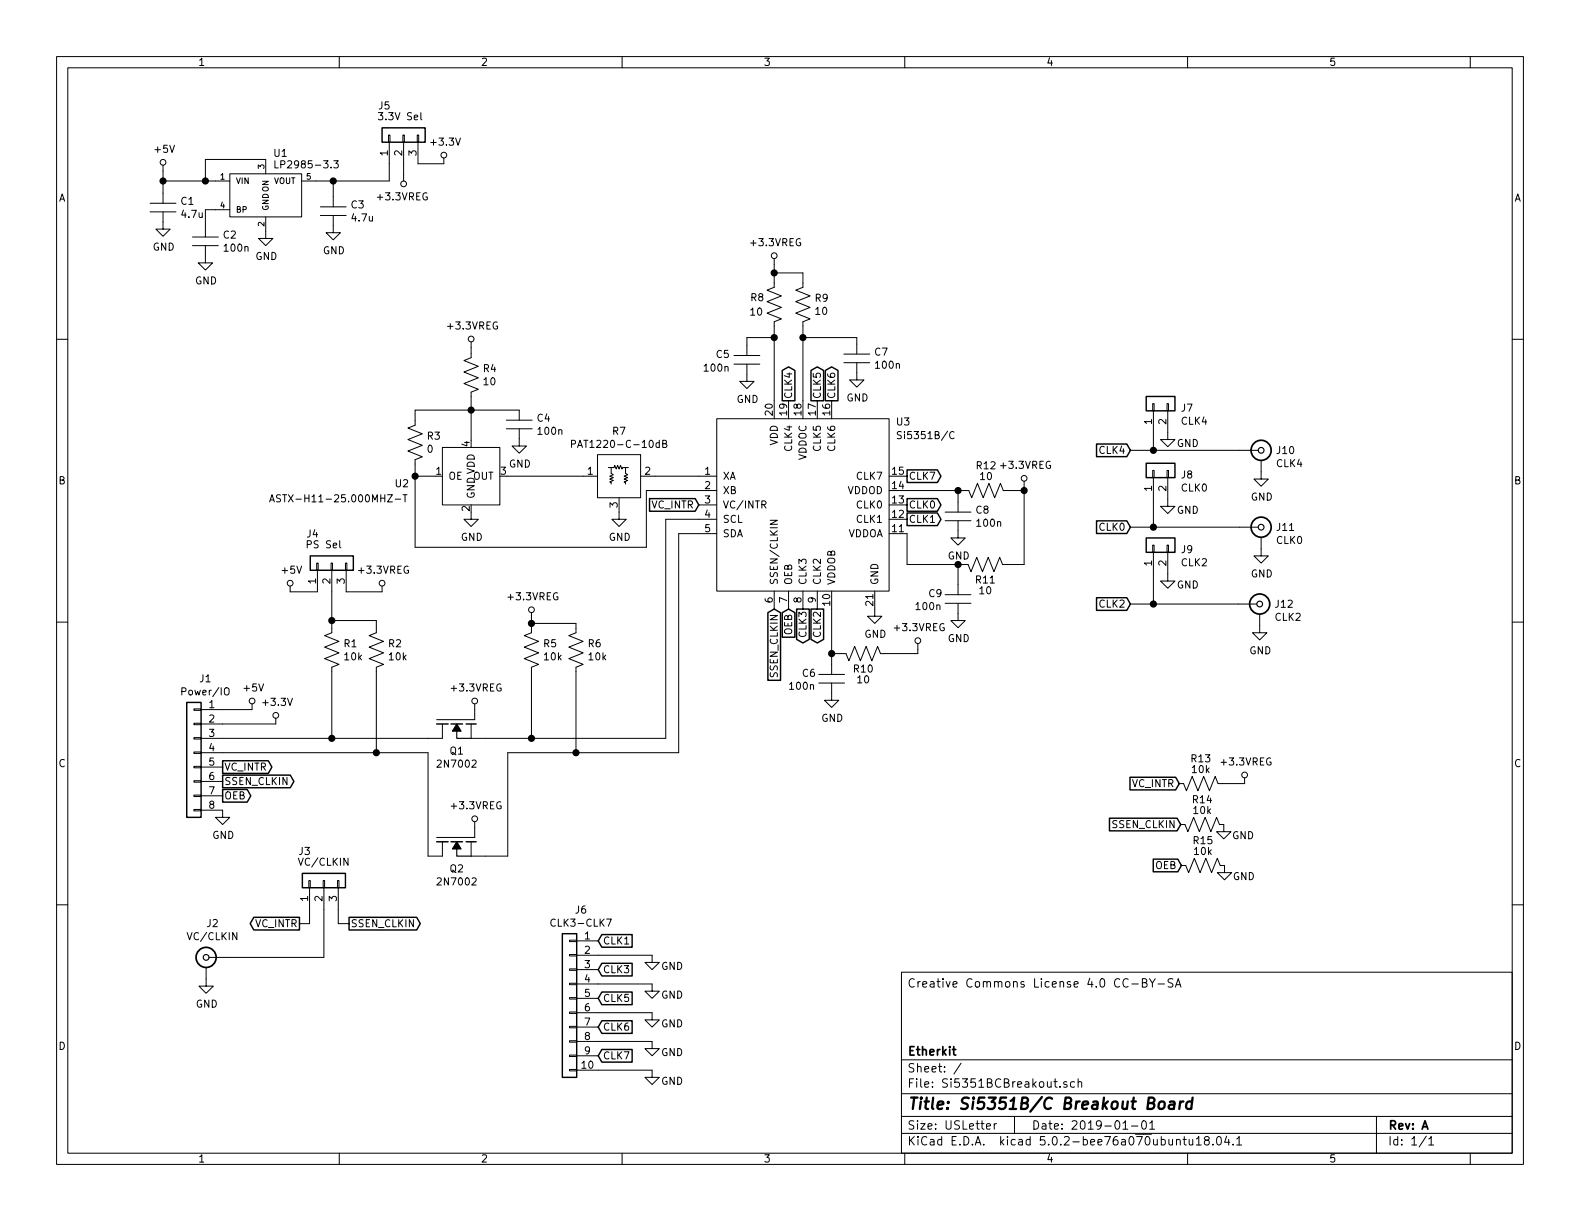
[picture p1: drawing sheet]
EESchema Schematic File Version 4
LIBS:Si5351BCBreakout-cache
EELAYER 26 0
EELAYER END
$Descr USLetter 11000 8500
encoding utf-8
Sheet 1 1
Title "Si5351B/C Breakout Board"
Date "2019-01-01"
Rev "A"
Comp "Etherkit"
Comment1 ""
Comment2 ""
Comment3 ""
Comment4 "Creative Commons License 4.0 CC-BY-SA"
$EndDescr
$Comp
L EtherkitKicadLibrary:Si5351BC U3
U 1 1
P 5590 3515
F 0 "U3" H 6235 4095 50  0000 L CNN
F 1 "Si5351B/C" H 6235 4000 50  0000 L CNN
F 2 "EtherkitKicadLibrary:QFN-20-1EP_4x4mm_Pitch0.5mm" H 5590 3515 50  0001 C CNN
F 3 "DOCUMENTATION" H 5590 3515 50  0001 C CNN
	1    5590 3515
	1    0    0    -1  
$EndComp
$Comp
L EtherkitKicadLibrary:ChipAttenuator R7
U 1 1
P 4310 3315
F 0 "R7" H 4310 3630 50  0000 C CNN
F 1 "PAT1220-C-10dB" H 4310 3539 50  0000 C CNN
F 2 "EtherkitKicadLibrary:PAT1220" V 4230 3365 50  0001 C CNN
F 3 "" V 4230 3365 50  0001 C CNN
	1    4310 3315
	1    0    0    -1  
$EndComp
$Comp
L EtherkitKicadLibrary:OSCILLATOR U2
U 1 1
P 3280 3315
F 0 "U2" H 2745 3265 50  0000 L CNN
F 1 "ASTX-H11-25.000MHZ-T" H 1870 3160 50  0000 L CNN
F 2 "EtherkitKicadLibrary:ASTX-H11-25.000MHZ-T" H 3280 3315 60  0001 C CNN
F 3 "" H 3280 3315 60  0000 C CNN
	1    3280 3315
	1    0    0    -1  
$EndComp
$Comp
L EtherkitKicadLibrary:C C5
U 1 1
P 5200 2505
F 0 "C5" H 4980 2545 50  0000 L CNN
F 1 "100n" H 4890 2450 50  0000 L CNN
F 2 "Capacitor_SMD:C_0805_2012Metric" H 5200 2505 60  0001 C CNN
F 3 "" H 5200 2505 60  0000 C CNN
	1    5200 2505
	1    0    0    -1  
$EndComp
$Comp
L EtherkitKicadLibrary:MOS_N Q1
U 1 1
P 3180 5040
F 0 "Q1" V 3366 5040 50  0000 C CNN
F 1 "2N7002" V 3457 5040 50  0000 C CNN
F 2 "EtherkitKicadLibrary:SOT23-2N7002" H 3180 5040 60  0001 C CNN
F 3 "" H 3180 5040 60  0000 C CNN
	1    3180 5040
	0    -1   1    0   
$EndComp
$Comp
L EtherkitKicadLibrary:R R8
U 1 1
P 5390 2120
F 0 "R8" H 5220 2170 50  0000 L CNN
F 1 "10" H 5215 2070 50  0000 L CNN
F 2 "Resistor_SMD:R_0805_2012Metric" H 5390 2120 60  0001 C CNN
F 3 "" H 5390 2120 60  0000 C CNN
	1    5390 2120
	1    0    0    -1  
$EndComp
$Comp
L EtherkitKicadLibrary:+3.3VREG #PWR012
U 1 1
P 2810 1220
F 0 "#PWR012" H 2810 1180 30  0001 C CNN
F 1 "+3.3VREG" H 2819 1373 50  0000 C CNN
F 2 "" H 2810 1220 60  0000 C CNN
F 3 "" H 2810 1220 60  0000 C CNN
	1    2810 1220
	-1   0    0    1   
$EndComp
$Comp
L EtherkitKicadLibrary:+5V #PWR01
U 1 1
P 1135 1190
F 0 "#PWR01" H 1135 1150 30  0001 C CNN
F 1 "+5V" H 1144 1343 50  0000 C CNN
F 2 "" H 1135 1190 60  0000 C CNN
F 3 "" H 1135 1190 60  0000 C CNN
	1    1135 1190
	1    0    0    -1  
$EndComp
$Comp
L EtherkitKicadLibrary:LP2985 U1
U 1 1
P 1850 1360
F 0 "U1" H 1900 1655 50  0000 L CNN
F 1 "LP2985-3.3" H 1900 1575 50  0000 L CNN
F 2 "EtherkitKicadLibrary:SOT23-5" H 1850 1360 60  0001 C CNN
F 3 "" H 1850 1360 60  0000 C CNN
	1    1850 1360
	1    0    0    -1  
$EndComp
$Comp
L Connector_Generic:Conn_01x03 J5
U 1 1
P 2810 940
F 0 "J5" V 3010 1120 50  0000 R CNN
F 1 "3.3V Sel" V 2935 1125 50  0000 R CNN
F 2 "Connector_PinHeader_2.54mm:PinHeader_1x03_P2.54mm_Vertical" H 2810 940 50  0001 C CNN
F 3 "~" H 2810 940 50  0001 C CNN
	1    2810 940 
	0    -1   -1   0   
$EndComp
$Comp
L EtherkitKicadLibrary:C C1
U 1 1
P 1135 1445
F 0 "C1" H 1253 1491 50  0000 L CNN
F 1 "4.7u" H 1253 1400 50  0000 L CNN
F 2 "Capacitor_SMD:C_0805_2012Metric" H 1135 1445 60  0001 C CNN
F 3 "" H 1135 1445 60  0000 C CNN
	1    1135 1445
	1    0    0    -1  
$EndComp
$Comp
L EtherkitKicadLibrary:C C2
U 1 1
P 1430 1680
F 0 "C2" H 1548 1726 50  0000 L CNN
F 1 "100n" H 1548 1635 50  0000 L CNN
F 2 "Capacitor_SMD:C_0805_2012Metric" H 1430 1680 60  0001 C CNN
F 3 "" H 1430 1680 60  0000 C CNN
	1    1430 1680
	1    0    0    -1  
$EndComp
$Comp
L EtherkitKicadLibrary:C C3
U 1 1
P 2320 1470
F 0 "C3" H 2438 1516 50  0000 L CNN
F 1 "4.7u" H 2438 1425 50  0000 L CNN
F 2 "Capacitor_SMD:C_0805_2012Metric" H 2320 1470 60  0001 C CNN
F 3 "" H 2320 1470 60  0000 C CNN
	1    2320 1470
	1    0    0    -1  
$EndComp
$Comp
L EtherkitKicadLibrary:+3.3V #PWR013
U 1 1
P 3090 1140
F 0 "#PWR013" H 3090 1100 30  0001 C CNN
F 1 "+3.3V" H 3099 1293 50  0000 C CNN
F 2 "" H 3090 1140 60  0000 C CNN
F 3 "" H 3090 1140 60  0000 C CNN
	1    3090 1140
	1    0    0    -1  
$EndComp
$Comp
L power:GND #PWR07
U 1 1
P 1850 1610
F 0 "#PWR07" H 1850 1360 50  0001 C CNN
F 1 "GND" H 1855 1437 50  0000 C CNN
F 2 "" H 1850 1610 50  0001 C CNN
F 3 "" H 1850 1610 50  0001 C CNN
	1    1850 1610
	1    0    0    -1  
$EndComp
Wire Wire Line
	1500 1260 1430 1260
Wire Wire Line
	1135 1260 1135 1345
Wire Wire Line
	1135 1190 1135 1260
Connection ~ 1135 1260
Wire Wire Line
	1500 1460 1430 1460
Wire Wire Line
	1430 1460 1430 1580
Wire Wire Line
	2200 1260 2320 1260
Wire Wire Line
	2710 1260 2710 1140
Wire Wire Line
	2320 1370 2320 1260
Connection ~ 2320 1260
Wire Wire Line
	2320 1260 2710 1260
Wire Wire Line
	2810 1220 2810 1140
Wire Wire Line
	2910 1140 3090 1140
Wire Wire Line
	1850 1110 1430 1110
Wire Wire Line
	1430 1110 1430 1260
Connection ~ 1430 1260
Wire Wire Line
	1430 1260 1135 1260
$Comp
L power:GND #PWR02
U 1 1
P 1135 1545
F 0 "#PWR02" H 1135 1295 50  0001 C CNN
F 1 "GND" H 1140 1372 50  0000 C CNN
F 2 "" H 1135 1545 50  0001 C CNN
F 3 "" H 1135 1545 50  0001 C CNN
	1    1135 1545
	1    0    0    -1  
$EndComp
$Comp
L power:GND #PWR03
U 1 1
P 1430 1780
F 0 "#PWR03" H 1430 1530 50  0001 C CNN
F 1 "GND" H 1435 1607 50  0000 C CNN
F 2 "" H 1430 1780 50  0001 C CNN
F 3 "" H 1430 1780 50  0001 C CNN
	1    1430 1780
	1    0    0    -1  
$EndComp
$Comp
L power:GND #PWR010
U 1 1
P 2320 1570
F 0 "#PWR010" H 2320 1320 50  0001 C CNN
F 1 "GND" H 2325 1397 50  0000 C CNN
F 2 "" H 2320 1570 50  0001 C CNN
F 3 "" H 2320 1570 50  0001 C CNN
	1    2320 1570
	1    0    0    -1  
$EndComp
$Comp
L EtherkitKicadLibrary:+3.3VREG #PWR014
U 1 1
P 3280 2420
F 0 "#PWR014" H 3280 2380 30  0001 C CNN
F 1 "+3.3VREG" H 3289 2573 50  0000 C CNN
F 2 "" H 3280 2420 60  0000 C CNN
F 3 "" H 3280 2420 60  0000 C CNN
	1    3280 2420
	1    0    0    -1  
$EndComp
$Comp
L EtherkitKicadLibrary:R R4
U 1 1
P 3280 2610
F 0 "R4" H 3358 2656 50  0000 L CNN
F 1 "10" H 3358 2565 50  0000 L CNN
F 2 "Resistor_SMD:R_0805_2012Metric" H 3280 2610 60  0001 C CNN
F 3 "" H 3280 2610 60  0000 C CNN
	1    3280 2610
	1    0    0    -1  
$EndComp
Wire Wire Line
	3280 2760 3280 2855
Wire Wire Line
	3280 2420 3280 2460
$Comp
L EtherkitKicadLibrary:C C4
U 1 1
P 3615 2955
F 0 "C4" H 3733 3001 50  0000 L CNN
F 1 "100n" H 3733 2910 50  0000 L CNN
F 2 "Capacitor_SMD:C_0805_2012Metric" H 3615 2955 60  0001 C CNN
F 3 "" H 3615 2955 60  0000 C CNN
	1    3615 2955
	1    0    0    -1  
$EndComp
$Comp
L power:GND #PWR018
U 1 1
P 3615 3055
F 0 "#PWR018" H 3615 2805 50  0001 C CNN
F 1 "GND" H 3620 2882 50  0000 C CNN
F 2 "" H 3615 3055 50  0001 C CNN
F 3 "" H 3615 3055 50  0001 C CNN
	1    3615 3055
	1    0    0    -1  
$EndComp
$Comp
L power:GND #PWR015
U 1 1
P 3280 3565
F 0 "#PWR015" H 3280 3315 50  0001 C CNN
F 1 "GND" H 3285 3392 50  0000 C CNN
F 2 "" H 3280 3565 50  0001 C CNN
F 3 "" H 3280 3565 50  0001 C CNN
	1    3280 3565
	1    0    0    -1  
$EndComp
$Comp
L power:GND #PWR020
U 1 1
P 4310 3565
F 0 "#PWR020" H 4310 3315 50  0001 C CNN
F 1 "GND" H 4315 3392 50  0000 C CNN
F 2 "" H 4310 3565 50  0001 C CNN
F 3 "" H 4310 3565 50  0001 C CNN
	1    4310 3565
	1    0    0    -1  
$EndComp
$Comp
L EtherkitKicadLibrary:R R3
U 1 1
P 2890 3080
F 0 "R3" H 2968 3126 50  0000 L CNN
F 1 "0" H 2968 3035 50  0000 L CNN
F 2 "Resistor_SMD:R_0805_2012Metric" H 2890 3080 60  0001 C CNN
F 3 "" H 2890 3080 60  0000 C CNN
	1    2890 3080
	1    0    0    -1  
$EndComp
Wire Wire Line
	4865 3315 4560 3315
Wire Wire Line
	4060 3315 3530 3315
Wire Wire Line
	3615 2855 3280 2855
Connection ~ 3280 2855
Wire Wire Line
	3280 2855 3280 3065
Wire Wire Line
	3280 2855 2890 2855
Wire Wire Line
	2890 2855 2890 2930
Wire Wire Line
	2890 3230 2890 3315
Wire Wire Line
	2890 3810 4500 3810
Wire Wire Line
	4500 3810 4500 3415
Wire Wire Line
	4500 3415 4865 3415
Wire Wire Line
	3030 3315 2890 3315
Connection ~ 2890 3315
Wire Wire Line
	2890 3315 2890 3810
$Comp
L EtherkitKicadLibrary:MOS_N Q2
U 1 1
P 3180 5860
F 0 "Q2" V 3366 5860 50  0000 C CNN
F 1 "2N7002" V 3457 5860 50  0000 C CNN
F 2 "EtherkitKicadLibrary:SOT23-2N7002" H 3180 5860 60  0001 C CNN
F 3 "" H 3180 5860 60  0000 C CNN
	1    3180 5860
	0    -1   1    0   
$EndComp
$Comp
L EtherkitKicadLibrary:R R5
U 1 1
P 3700 4525
F 0 "R5" H 3778 4571 50  0000 L CNN
F 1 "10k" H 3778 4480 50  0000 L CNN
F 2 "Resistor_SMD:R_0805_2012Metric" H 3700 4525 60  0001 C CNN
F 3 "" H 3700 4525 60  0000 C CNN
	1    3700 4525
	1    0    0    -1  
$EndComp
$Comp
L EtherkitKicadLibrary:R R6
U 1 1
P 4010 4525
F 0 "R6" H 4088 4571 50  0000 L CNN
F 1 "10k" H 4088 4480 50  0000 L CNN
F 2 "Resistor_SMD:R_0805_2012Metric" H 4010 4525 60  0001 C CNN
F 3 "" H 4010 4525 60  0000 C CNN
	1    4010 4525
	1    0    0    -1  
$EndComp
$Comp
L EtherkitKicadLibrary:R R1
U 1 1
P 2310 4525
F 0 "R1" H 2388 4571 50  0000 L CNN
F 1 "10k" H 2388 4480 50  0000 L CNN
F 2 "Resistor_SMD:R_0805_2012Metric" H 2310 4525 60  0001 C CNN
F 3 "" H 2310 4525 60  0000 C CNN
	1    2310 4525
	1    0    0    -1  
$EndComp
$Comp
L EtherkitKicadLibrary:R R2
U 1 1
P 2620 4525
F 0 "R2" H 2698 4571 50  0000 L CNN
F 1 "10k" H 2698 4480 50  0000 L CNN
F 2 "Resistor_SMD:R_0805_2012Metric" H 2620 4525 60  0001 C CNN
F 3 "" H 2620 4525 60  0000 C CNN
	1    2620 4525
	1    0    0    -1  
$EndComp
$Comp
L EtherkitKicadLibrary:+3.3VREG #PWR019
U 1 1
P 3700 4305
F 0 "#PWR019" H 3700 4265 30  0001 C CNN
F 1 "+3.3VREG" H 3709 4458 50  0000 C CNN
F 2 "" H 3700 4305 60  0000 C CNN
F 3 "" H 3700 4305 60  0000 C CNN
	1    3700 4305
	1    0    0    -1  
$EndComp
$Comp
L Connector_Generic:Conn_01x03 J4
U 1 1
P 2310 3920
F 0 "J4" V 2510 4100 50  0000 R CNN
F 1 "PS Sel" V 2435 4105 50  0000 R CNN
F 2 "Connector_PinHeader_2.54mm:PinHeader_1x03_P2.54mm_Vertical" H 2310 3920 50  0001 C CNN
F 3 "~" H 2310 3920 50  0001 C CNN
	1    2310 3920
	0    -1   -1   0   
$EndComp
$Comp
L EtherkitKicadLibrary:+3.3VREG #PWR011
U 1 1
P 2660 4120
F 0 "#PWR011" H 2660 4080 30  0001 C CNN
F 1 "+3.3VREG" H 2669 4273 50  0000 C CNN
F 2 "" H 2660 4120 60  0000 C CNN
F 3 "" H 2660 4120 60  0000 C CNN
	1    2660 4120
	1    0    0    -1  
$EndComp
$Comp
L EtherkitKicadLibrary:+5V #PWR09
U 1 1
P 2020 4120
F 0 "#PWR09" H 2020 4080 30  0001 C CNN
F 1 "+5V" H 2029 4273 50  0000 C CNN
F 2 "" H 2020 4120 60  0000 C CNN
F 3 "" H 2020 4120 60  0000 C CNN
	1    2020 4120
	1    0    0    -1  
$EndComp
$Comp
L EtherkitKicadLibrary:+3.3VREG #PWR016
U 1 1
P 3305 4940
F 0 "#PWR016" H 3305 4900 30  0001 C CNN
F 1 "+3.3VREG" H 3314 5093 50  0000 C CNN
F 2 "" H 3305 4940 60  0000 C CNN
F 3 "" H 3305 4940 60  0000 C CNN
	1    3305 4940
	1    0    0    -1  
$EndComp
$Comp
L EtherkitKicadLibrary:+3.3VREG #PWR017
U 1 1
P 3305 5760
F 0 "#PWR017" H 3305 5720 30  0001 C CNN
F 1 "+3.3VREG" H 3314 5913 50  0000 C CNN
F 2 "" H 3305 5760 60  0000 C CNN
F 3 "" H 3305 5760 60  0000 C CNN
	1    3305 5760
	1    0    0    -1  
$EndComp
$Comp
L Connector_Generic:Conn_01x08 J1
U 1 1
P 1350 5240
F 0 "J1" H 1270 5757 50  0000 C CNN
F 1 "Power/IO" H 1270 5666 50  0000 C CNN
F 2 "Connector_PinHeader_2.54mm:PinHeader_1x08_P2.54mm_Vertical" H 1350 5240 50  0001 C CNN
F 3 "~" H 1350 5240 50  0001 C CNN
	1    1350 5240
	-1   0    0    -1  
$EndComp
$Comp
L EtherkitKicadLibrary:+5V #PWR06
U 1 1
P 1755 4940
F 0 "#PWR06" H 1755 4900 30  0001 C CNN
F 1 "+5V" H 1764 5093 50  0000 C CNN
F 2 "" H 1755 4940 60  0000 C CNN
F 3 "" H 1755 4940 60  0000 C CNN
	1    1755 4940
	1    0    0    -1  
$EndComp
$Comp
L EtherkitKicadLibrary:+3.3V #PWR08
U 1 1
P 1920 5040
F 0 "#PWR08" H 1920 5000 30  0001 C CNN
F 1 "+3.3V" H 1929 5193 50  0000 C CNN
F 2 "" H 1920 5040 60  0000 C CNN
F 3 "" H 1920 5040 60  0000 C CNN
	1    1920 5040
	1    0    0    -1  
$EndComp
Wire Wire Line
	2020 4120 2210 4120
Wire Wire Line
	2410 4120 2660 4120
Wire Wire Line
	2310 4120 2310 4320
Wire Wire Line
	2620 4375 2620 4320
Wire Wire Line
	2620 4320 2310 4320
Connection ~ 2310 4320
Wire Wire Line
	2310 4320 2310 4375
Wire Wire Line
	1550 5140 2310 5140
Wire Wire Line
	1550 5240 2620 5240
Wire Wire Line
	2980 5240 2980 5960
Wire Wire Line
	3380 5140 3700 5140
Wire Wire Line
	4635 5140 4635 3615
Wire Wire Line
	4635 3615 4865 3615
Wire Wire Line
	3380 5960 3535 5960
Wire Wire Line
	3535 5960 3535 5240
Wire Wire Line
	3535 5240 4010 5240
Wire Wire Line
	4725 5240 4725 3715
Wire Wire Line
	4725 3715 4865 3715
Wire Wire Line
	2310 4675 2310 5140
Connection ~ 2310 5140
Wire Wire Line
	2310 5140 2980 5140
Wire Wire Line
	2620 4675 2620 5240
Connection ~ 2620 5240
Wire Wire Line
	2620 5240 2980 5240
Wire Wire Line
	1550 4940 1755 4940
Wire Wire Line
	1550 5040 1920 5040
Wire Wire Line
	3700 4305 3700 4340
Wire Wire Line
	4010 4375 4010 4340
Wire Wire Line
	4010 4340 3700 4340
Connection ~ 3700 4340
Wire Wire Line
	3700 4340 3700 4375
Wire Wire Line
	3700 4675 3700 5140
Connection ~ 3700 5140
Wire Wire Line
	3700 5140 4635 5140
Wire Wire Line
	4010 4675 4010 5240
Connection ~ 4010 5240
Wire Wire Line
	4010 5240 4725 5240
$Comp
L power:GND #PWR030
U 1 1
P 6090 4240
F 0 "#PWR030" H 6090 3990 50  0001 C CNN
F 1 "GND" H 6095 4067 50  0000 C CNN
F 2 "" H 6090 4240 50  0001 C CNN
F 3 "" H 6090 4240 50  0001 C CNN
	1    6090 4240
	1    0    0    -1  
$EndComp
$Comp
L power:GND #PWR05
U 1 1
P 1550 5640
F 0 "#PWR05" H 1550 5390 50  0001 C CNN
F 1 "GND" H 1555 5467 50  0000 C CNN
F 2 "" H 1550 5640 50  0001 C CNN
F 3 "" H 1550 5640 50  0001 C CNN
	1    1550 5640
	1    0    0    -1  
$EndComp
Text GLabel 4865 3515 0    50   Input ~ 0
VC_INTR
Text GLabel 5390 4240 3    50   Input ~ 0
SSEN_CLKIN
Text GLabel 5490 4240 3    50   Input ~ 0
OEB
Text GLabel 1550 5340 2    50   Output ~ 0
VC_INTR
Text GLabel 1550 5440 2    50   Output ~ 0
SSEN_CLKIN
Text GLabel 1550 5540 2    50   Output ~ 0
OEB
$Comp
L EtherkitKicadLibrary:BNC J2
U 1 1
P 1435 6665
F 0 "J2" H 1390 6903 50  0000 C CNN
F 1 "VC/CLKIN" H 1390 6812 50  0000 C CNN
F 2 "EtherkitKicadLibrary:SMA-ENDLAUNCH" H 1435 6665 60  0001 C CNN
F 3 "" H 1435 6665 60  0000 C CNN
	1    1435 6665
	-1   0    0    -1  
$EndComp
$Comp
L EtherkitKicadLibrary:BNC J10
U 1 1
P 8780 3135
F 0 "J10" H 8881 3136 50  0000 L CNN
F 1 "CLK4" H 8881 3045 50  0000 L CNN
F 2 "EtherkitKicadLibrary:SMA-ENDLAUNCH" H 8780 3135 60  0001 C CNN
F 3 "" H 8780 3135 60  0000 C CNN
	1    8780 3135
	1    0    0    -1  
$EndComp
$Comp
L power:GND #PWR04
U 1 1
P 1435 6815
F 0 "#PWR04" H 1435 6565 50  0001 C CNN
F 1 "GND" H 1440 6642 50  0000 C CNN
F 2 "" H 1435 6815 50  0001 C CNN
F 3 "" H 1435 6815 50  0001 C CNN
	1    1435 6815
	1    0    0    -1  
$EndComp
$Comp
L EtherkitKicadLibrary:BNC J11
U 1 1
P 8780 3670
F 0 "J11" H 8881 3671 50  0000 L CNN
F 1 "CLK0" H 8881 3580 50  0000 L CNN
F 2 "EtherkitKicadLibrary:SMA-ENDLAUNCH" H 8780 3670 60  0001 C CNN
F 3 "" H 8780 3670 60  0000 C CNN
	1    8780 3670
	1    0    0    -1  
$EndComp
$Comp
L EtherkitKicadLibrary:BNC J12
U 1 1
P 8770 4205
F 0 "J12" H 8871 4206 50  0000 L CNN
F 1 "CLK2" H 8871 4115 50  0000 L CNN
F 2 "EtherkitKicadLibrary:SMA-ENDLAUNCH" H 8770 4205 60  0001 C CNN
F 3 "" H 8770 4205 60  0000 C CNN
	1    8770 4205
	1    0    0    -1  
$EndComp
$Comp
L power:GND #PWR038
U 1 1
P 8770 4355
F 0 "#PWR038" H 8770 4105 50  0001 C CNN
F 1 "GND" H 8775 4182 50  0000 C CNN
F 2 "" H 8770 4355 50  0001 C CNN
F 3 "" H 8770 4355 50  0001 C CNN
	1    8770 4355
	1    0    0    -1  
$EndComp
$Comp
L power:GND #PWR040
U 1 1
P 8780 3820
F 0 "#PWR040" H 8780 3570 50  0001 C CNN
F 1 "GND" H 8785 3647 50  0000 C CNN
F 2 "" H 8780 3820 50  0001 C CNN
F 3 "" H 8780 3820 50  0001 C CNN
	1    8780 3820
	1    0    0    -1  
$EndComp
$Comp
L power:GND #PWR039
U 1 1
P 8780 3285
F 0 "#PWR039" H 8780 3035 50  0001 C CNN
F 1 "GND" H 8785 3112 50  0000 C CNN
F 2 "" H 8780 3285 50  0001 C CNN
F 3 "" H 8780 3285 50  0001 C CNN
	1    8780 3285
	1    0    0    -1  
$EndComp
$Comp
L EtherkitKicadLibrary:R R9
U 1 1
P 5590 2120
F 0 "R9" H 5668 2166 50  0000 L CNN
F 1 "10" H 5668 2075 50  0000 L CNN
F 2 "Resistor_SMD:R_0805_2012Metric" H 5590 2120 60  0001 C CNN
F 3 "" H 5590 2120 60  0000 C CNN
	1    5590 2120
	1    0    0    -1  
$EndComp
Text GLabel 5490 2790 1    50   Output ~ 0
CLK4
Text GLabel 5690 2790 1    50   Output ~ 0
CLK5
Text GLabel 5790 2790 1    50   Output ~ 0
CLK6
Text GLabel 5590 4240 3    50   Output ~ 0
CLK3
Text GLabel 5690 4240 3    50   Output ~ 0
CLK2
Text GLabel 6315 3315 2    50   Output ~ 0
CLK7
Text GLabel 6315 3515 2    50   Output ~ 0
CLK0
Text GLabel 6315 3615 2    50   Output ~ 0
CLK1
$Comp
L EtherkitKicadLibrary:C C7
U 1 1
P 5965 2495
F 0 "C7" H 6083 2541 50  0000 L CNN
F 1 "100n" H 6083 2450 50  0000 L CNN
F 2 "Capacitor_SMD:C_0805_2012Metric" H 5965 2495 60  0001 C CNN
F 3 "" H 5965 2495 60  0000 C CNN
	1    5965 2495
	1    0    0    -1  
$EndComp
$Comp
L EtherkitKicadLibrary:+3.3VREG #PWR027
U 1 1
P 5390 1840
F 0 "#PWR027" H 5390 1800 30  0001 C CNN
F 1 "+3.3VREG" H 5399 1993 50  0000 C CNN
F 2 "" H 5390 1840 60  0000 C CNN
F 3 "" H 5390 1840 60  0000 C CNN
	1    5390 1840
	1    0    0    -1  
$EndComp
$Comp
L power:GND #PWR026
U 1 1
P 5200 2605
F 0 "#PWR026" H 5200 2355 50  0001 C CNN
F 1 "GND" H 5205 2432 50  0000 C CNN
F 2 "" H 5200 2605 50  0001 C CNN
F 3 "" H 5200 2605 50  0001 C CNN
	1    5200 2605
	1    0    0    -1  
$EndComp
$Comp
L power:GND #PWR029
U 1 1
P 5965 2595
F 0 "#PWR029" H 5965 2345 50  0001 C CNN
F 1 "GND" H 5970 2422 50  0000 C CNN
F 2 "" H 5965 2595 50  0001 C CNN
F 3 "" H 5965 2595 50  0001 C CNN
	1    5965 2595
	1    0    0    -1  
$EndComp
$Comp
L EtherkitKicadLibrary:R R10
U 1 1
P 6010 4550
F 0 "R10" V 6115 4550 50  0000 C CNN
F 1 "10" V 6190 4550 50  0000 C CNN
F 2 "Resistor_SMD:R_0805_2012Metric" H 6010 4550 60  0001 C CNN
F 3 "" H 6010 4550 60  0000 C CNN
	1    6010 4550
	0    1    1    0   
$EndComp
$Comp
L EtherkitKicadLibrary:R R12
U 1 1
P 6865 3415
F 0 "R12" V 6690 3415 50  0000 C CNN
F 1 "10" V 6765 3415 50  0000 C CNN
F 2 "Resistor_SMD:R_0805_2012Metric" H 6865 3415 60  0001 C CNN
F 3 "" H 6865 3415 60  0000 C CNN
	1    6865 3415
	0    1    1    0   
$EndComp
$Comp
L EtherkitKicadLibrary:R R11
U 1 1
P 6860 3930
F 0 "R11" V 6965 3930 50  0000 C CNN
F 1 "10" V 7040 3930 50  0000 C CNN
F 2 "Resistor_SMD:R_0805_2012Metric" H 6860 3930 60  0001 C CNN
F 3 "" H 6860 3930 60  0000 C CNN
	1    6860 3930
	0    1    1    0   
$EndComp
$Comp
L EtherkitKicadLibrary:C C8
U 1 1
P 6670 3595
F 0 "C8" H 6788 3641 50  0000 L CNN
F 1 "100n" H 6788 3550 50  0000 L CNN
F 2 "Capacitor_SMD:C_0805_2012Metric" H 6670 3595 60  0001 C CNN
F 3 "" H 6670 3595 60  0000 C CNN
	1    6670 3595
	1    0    0    -1  
$EndComp
$Comp
L power:GND #PWR032
U 1 1
P 6670 3695
F 0 "#PWR032" H 6670 3445 50  0001 C CNN
F 1 "GND" H 6675 3522 50  0000 C CNN
F 2 "" H 6670 3695 50  0001 C CNN
F 3 "" H 6670 3695 50  0001 C CNN
	1    6670 3695
	1    0    0    -1  
$EndComp
$Comp
L EtherkitKicadLibrary:C C9
U 1 1
P 6670 4170
F 0 "C9" H 6460 4210 50  0000 L CNN
F 1 "100n" H 6365 4120 50  0000 L CNN
F 2 "Capacitor_SMD:C_0805_2012Metric" H 6670 4170 60  0001 C CNN
F 3 "" H 6670 4170 60  0000 C CNN
	1    6670 4170
	1    0    0    -1  
$EndComp
$Comp
L EtherkitKicadLibrary:C C6
U 1 1
P 5790 4725
F 0 "C6" H 5580 4765 50  0000 L CNN
F 1 "100n" H 5485 4675 50  0000 L CNN
F 2 "Capacitor_SMD:C_0805_2012Metric" H 5790 4725 60  0001 C CNN
F 3 "" H 5790 4725 60  0000 C CNN
	1    5790 4725
	1    0    0    -1  
$EndComp
$Comp
L power:GND #PWR028
U 1 1
P 5790 4825
F 0 "#PWR028" H 5790 4575 50  0001 C CNN
F 1 "GND" H 5795 4652 50  0000 C CNN
F 2 "" H 5790 4825 50  0001 C CNN
F 3 "" H 5790 4825 50  0001 C CNN
	1    5790 4825
	1    0    0    -1  
$EndComp
$Comp
L EtherkitKicadLibrary:+3.3VREG #PWR034
U 1 1
P 7130 3390
F 0 "#PWR034" H 7130 3350 30  0001 C CNN
F 1 "+3.3VREG" H 7139 3543 50  0000 C CNN
F 2 "" H 7130 3390 60  0000 C CNN
F 3 "" H 7130 3390 60  0000 C CNN
	1    7130 3390
	1    0    0    -1  
$EndComp
$Comp
L EtherkitKicadLibrary:+3.3VREG #PWR031
U 1 1
P 6390 4520
F 0 "#PWR031" H 6390 4480 30  0001 C CNN
F 1 "+3.3VREG" H 6399 4673 50  0000 C CNN
F 2 "" H 6390 4520 60  0000 C CNN
F 3 "" H 6390 4520 60  0000 C CNN
	1    6390 4520
	1    0    0    -1  
$EndComp
Wire Wire Line
	6390 4520 6390 4550
Wire Wire Line
	6390 4550 6160 4550
Wire Wire Line
	5790 4240 5790 4550
Wire Wire Line
	5860 4550 5790 4550
Connection ~ 5790 4550
Wire Wire Line
	5790 4550 5790 4625
$Comp
L power:GND #PWR033
U 1 1
P 6670 4270
F 0 "#PWR033" H 6670 4020 50  0001 C CNN
F 1 "GND" H 6675 4097 50  0000 C CNN
F 2 "" H 6670 4270 50  0001 C CNN
F 3 "" H 6670 4270 50  0001 C CNN
	1    6670 4270
	1    0    0    -1  
$EndComp
Wire Wire Line
	7130 3390 7130 3415
Wire Wire Line
	7130 3930 7010 3930
Wire Wire Line
	6710 3930 6670 3930
Wire Wire Line
	6315 3930 6315 3715
Wire Wire Line
	6670 4070 6670 3930
Connection ~ 6670 3930
Wire Wire Line
	6670 3930 6315 3930
Wire Wire Line
	7015 3415 7130 3415
Connection ~ 7130 3415
Wire Wire Line
	7130 3415 7130 3930
Wire Wire Line
	6715 3415 6670 3415
Wire Wire Line
	6670 3495 6670 3415
Connection ~ 6670 3415
Wire Wire Line
	6670 3415 6315 3415
Wire Wire Line
	5590 2790 5590 2350
Wire Wire Line
	5390 2270 5390 2350
Wire Wire Line
	5200 2405 5200 2350
Wire Wire Line
	5200 2350 5390 2350
Connection ~ 5390 2350
Wire Wire Line
	5390 2350 5390 2790
Wire Wire Line
	5965 2395 5965 2350
Wire Wire Line
	5965 2350 5590 2350
Connection ~ 5590 2350
Wire Wire Line
	5590 2350 5590 2270
Wire Wire Line
	5390 1840 5390 1900
Wire Wire Line
	5590 1970 5590 1900
Wire Wire Line
	5590 1900 5390 1900
Connection ~ 5390 1900
Wire Wire Line
	5390 1900 5390 1970
$Comp
L Connector_Generic:Conn_01x02 J7
U 1 1
P 8030 2810
F 0 "J7" V 7996 2622 50  0000 R CNN
F 1 "CLK4" V 7905 2622 50  0000 R CNN
F 2 "Connector_PinHeader_2.54mm:PinHeader_1x02_P2.54mm_Vertical" H 8030 2810 50  0001 C CNN
F 3 "~" H 8030 2810 50  0001 C CNN
	1    8030 2810
	0    -1   -1   0   
$EndComp
$Comp
L power:GND #PWR035
U 1 1
P 8130 3010
F 0 "#PWR035" H 8130 2760 50  0001 C CNN
F 1 "GND" H 8270 2935 50  0000 C CNN
F 2 "" H 8130 3010 50  0001 C CNN
F 3 "" H 8130 3010 50  0001 C CNN
	1    8130 3010
	1    0    0    -1  
$EndComp
$Comp
L Connector_Generic:Conn_01x02 J8
U 1 1
P 8030 3275
F 0 "J8" V 7996 3087 50  0000 R CNN
F 1 "CLK0" V 7905 3087 50  0000 R CNN
F 2 "Connector_PinHeader_2.54mm:PinHeader_1x02_P2.54mm_Vertical" H 8030 3275 50  0001 C CNN
F 3 "~" H 8030 3275 50  0001 C CNN
	1    8030 3275
	0    -1   -1   0   
$EndComp
$Comp
L power:GND #PWR036
U 1 1
P 8130 3475
F 0 "#PWR036" H 8130 3225 50  0001 C CNN
F 1 "GND" H 8270 3400 50  0000 C CNN
F 2 "" H 8130 3475 50  0001 C CNN
F 3 "" H 8130 3475 50  0001 C CNN
	1    8130 3475
	1    0    0    -1  
$EndComp
$Comp
L Connector_Generic:Conn_01x02 J9
U 1 1
P 8030 3795
F 0 "J9" V 7996 3607 50  0000 R CNN
F 1 "CLK2" V 7905 3607 50  0000 R CNN
F 2 "Connector_PinHeader_2.54mm:PinHeader_1x02_P2.54mm_Vertical" H 8030 3795 50  0001 C CNN
F 3 "~" H 8030 3795 50  0001 C CNN
	1    8030 3795
	0    -1   -1   0   
$EndComp
$Comp
L power:GND #PWR037
U 1 1
P 8130 3995
F 0 "#PWR037" H 8130 3745 50  0001 C CNN
F 1 "GND" H 8270 3920 50  0000 C CNN
F 2 "" H 8130 3995 50  0001 C CNN
F 3 "" H 8130 3995 50  0001 C CNN
	1    8130 3995
	1    0    0    -1  
$EndComp
Text GLabel 7870 3670 0    50   Input ~ 0
CLK0
Text GLabel 7870 4205 0    50   Input ~ 0
CLK2
Wire Wire Line
	8630 3135 8030 3135
Wire Wire Line
	7870 3670 8030 3670
Wire Wire Line
	8620 4205 8030 4205
Wire Wire Line
	8030 3010 8030 3135
Connection ~ 8030 3135
Wire Wire Line
	8030 3135 7870 3135
Wire Wire Line
	8030 3475 8030 3670
Connection ~ 8030 3670
Wire Wire Line
	8030 3670 8630 3670
Wire Wire Line
	8030 3995 8030 4205
Connection ~ 8030 4205
Wire Wire Line
	8030 4205 7870 4205
$Comp
L Connector_Generic:Conn_01x03 J3
U 1 1
P 2255 6130
F 0 "J3" V 2455 6310 50  0000 R CNN
F 1 "VC/CLKIN" V 2380 6315 50  0000 R CNN
F 2 "Connector_PinHeader_2.54mm:PinHeader_1x03_P2.54mm_Vertical" H 2255 6130 50  0001 C CNN
F 3 "~" H 2255 6130 50  0001 C CNN
	1    2255 6130
	0    -1   -1   0   
$EndComp
Text GLabel 2085 6430 0    50   Output ~ 0
VC_INTR
Text GLabel 2430 6430 2    50   Output ~ 0
SSEN_CLKIN
Wire Wire Line
	2255 6330 2255 6665
Wire Wire Line
	2255 6665 1585 6665
Wire Wire Line
	2155 6330 2155 6430
Wire Wire Line
	2155 6430 2085 6430
Wire Wire Line
	2355 6430 2430 6430
Wire Wire Line
	2355 6430 2355 6330
$Comp
L Connector_Generic:Conn_01x10 J6
U 1 1
P 3965 6950
F 0 "J6" H 3885 7567 50  0000 C CNN
F 1 "CLK3-CLK7" H 3885 7476 50  0000 C CNN
F 2 "Connector_PinHeader_2.54mm:PinHeader_1x10_P2.54mm_Vertical" H 3965 6950 50  0001 C CNN
F 3 "~" H 3965 6950 50  0001 C CNN
	1    3965 6950
	-1   0    0    -1  
$EndComp
Text GLabel 4165 6750 2    50   Input ~ 0
CLK3
Text GLabel 7870 3135 0    50   Input ~ 0
CLK4
Text GLabel 4165 6950 2    50   Input ~ 0
CLK5
Text GLabel 4165 7150 2    50   Input ~ 0
CLK6
Text GLabel 4165 7350 2    50   Input ~ 0
CLK7
$Comp
L power:GND #PWR021
U 1 1
P 4540 6650
F 0 "#PWR021" H 4540 6400 50  0001 C CNN
F 1 "GND" H 4680 6575 50  0000 C CNN
F 2 "" H 4540 6650 50  0001 C CNN
F 3 "" H 4540 6650 50  0001 C CNN
	1    4540 6650
	1    0    0    -1  
$EndComp
$Comp
L power:GND #PWR022
U 1 1
P 4540 6850
F 0 "#PWR022" H 4540 6600 50  0001 C CNN
F 1 "GND" H 4680 6775 50  0000 C CNN
F 2 "" H 4540 6850 50  0001 C CNN
F 3 "" H 4540 6850 50  0001 C CNN
	1    4540 6850
	1    0    0    -1  
$EndComp
$Comp
L power:GND #PWR023
U 1 1
P 4540 7050
F 0 "#PWR023" H 4540 6800 50  0001 C CNN
F 1 "GND" H 4680 6975 50  0000 C CNN
F 2 "" H 4540 7050 50  0001 C CNN
F 3 "" H 4540 7050 50  0001 C CNN
	1    4540 7050
	1    0    0    -1  
$EndComp
$Comp
L power:GND #PWR024
U 1 1
P 4540 7250
F 0 "#PWR024" H 4540 7000 50  0001 C CNN
F 1 "GND" H 4680 7175 50  0000 C CNN
F 2 "" H 4540 7250 50  0001 C CNN
F 3 "" H 4540 7250 50  0001 C CNN
	1    4540 7250
	1    0    0    -1  
$EndComp
$Comp
L power:GND #PWR025
U 1 1
P 4540 7450
F 0 "#PWR025" H 4540 7200 50  0001 C CNN
F 1 "GND" H 4680 7375 50  0000 C CNN
F 2 "" H 4540 7450 50  0001 C CNN
F 3 "" H 4540 7450 50  0001 C CNN
	1    4540 7450
	1    0    0    -1  
$EndComp
Wire Wire Line
	4165 7450 4540 7450
Wire Wire Line
	4165 7250 4540 7250
Wire Wire Line
	4165 7050 4540 7050
Wire Wire Line
	4165 6850 4540 6850
Wire Wire Line
	4165 6650 4540 6650
$Comp
L EtherkitKicadLibrary:R R13
U 1 1
P 8360 5455
F 0 "R13" V 8185 5455 50  0000 C CNN
F 1 "10k" V 8260 5455 50  0000 C CNN
F 2 "Resistor_SMD:R_0805_2012Metric" H 8360 5455 60  0001 C CNN
F 3 "" H 8360 5455 60  0000 C CNN
	1    8360 5455
	0    1    1    0   
$EndComp
$Comp
L EtherkitKicadLibrary:R R14
U 1 1
P 8370 5740
F 0 "R14" V 8195 5740 50  0000 C CNN
F 1 "10k" V 8270 5740 50  0000 C CNN
F 2 "Resistor_SMD:R_0805_2012Metric" H 8370 5740 60  0001 C CNN
F 3 "" H 8370 5740 60  0000 C CNN
	1    8370 5740
	0    1    1    0   
$EndComp
$Comp
L EtherkitKicadLibrary:R R15
U 1 1
P 8375 6025
F 0 "R15" V 8200 6025 50  0000 C CNN
F 1 "10k" V 8275 6025 50  0000 C CNN
F 2 "Resistor_SMD:R_0805_2012Metric" H 8375 6025 60  0001 C CNN
F 3 "" H 8375 6025 60  0000 C CNN
	1    8375 6025
	0    1    1    0   
$EndComp
Text GLabel 8210 5455 0    50   Input ~ 0
VC_INTR
Text GLabel 8220 5740 0    50   Input ~ 0
SSEN_CLKIN
Text GLabel 8225 6025 0    50   Input ~ 0
OEB
$Comp
L power:GND #PWR0101
U 1 1
P 8520 5740
F 0 "#PWR0101" H 8520 5490 50  0001 C CNN
F 1 "GND" H 8655 5665 50  0000 C CNN
F 2 "" H 8520 5740 50  0001 C CNN
F 3 "" H 8520 5740 50  0001 C CNN
	1    8520 5740
	1    0    0    -1  
$EndComp
$Comp
L power:GND #PWR0102
U 1 1
P 8525 6025
F 0 "#PWR0102" H 8525 5775 50  0001 C CNN
F 1 "GND" H 8660 5950 50  0000 C CNN
F 2 "" H 8525 6025 50  0001 C CNN
F 3 "" H 8525 6025 50  0001 C CNN
	1    8525 6025
	1    0    0    -1  
$EndComp
$Comp
L EtherkitKicadLibrary:+3.3VREG #PWR0103
U 1 1
P 8665 5455
F 0 "#PWR0103" H 8665 5415 30  0001 C CNN
F 1 "+3.3VREG" H 8674 5608 50  0000 C CNN
F 2 "" H 8665 5455 60  0000 C CNN
F 3 "" H 8665 5455 60  0000 C CNN
	1    8665 5455
	1    0    0    -1  
$EndComp
Wire Wire Line
	8665 5455 8510 5455
Text GLabel 4165 6550 2    50   Input ~ 0
CLK1
$EndSCHEMATC
